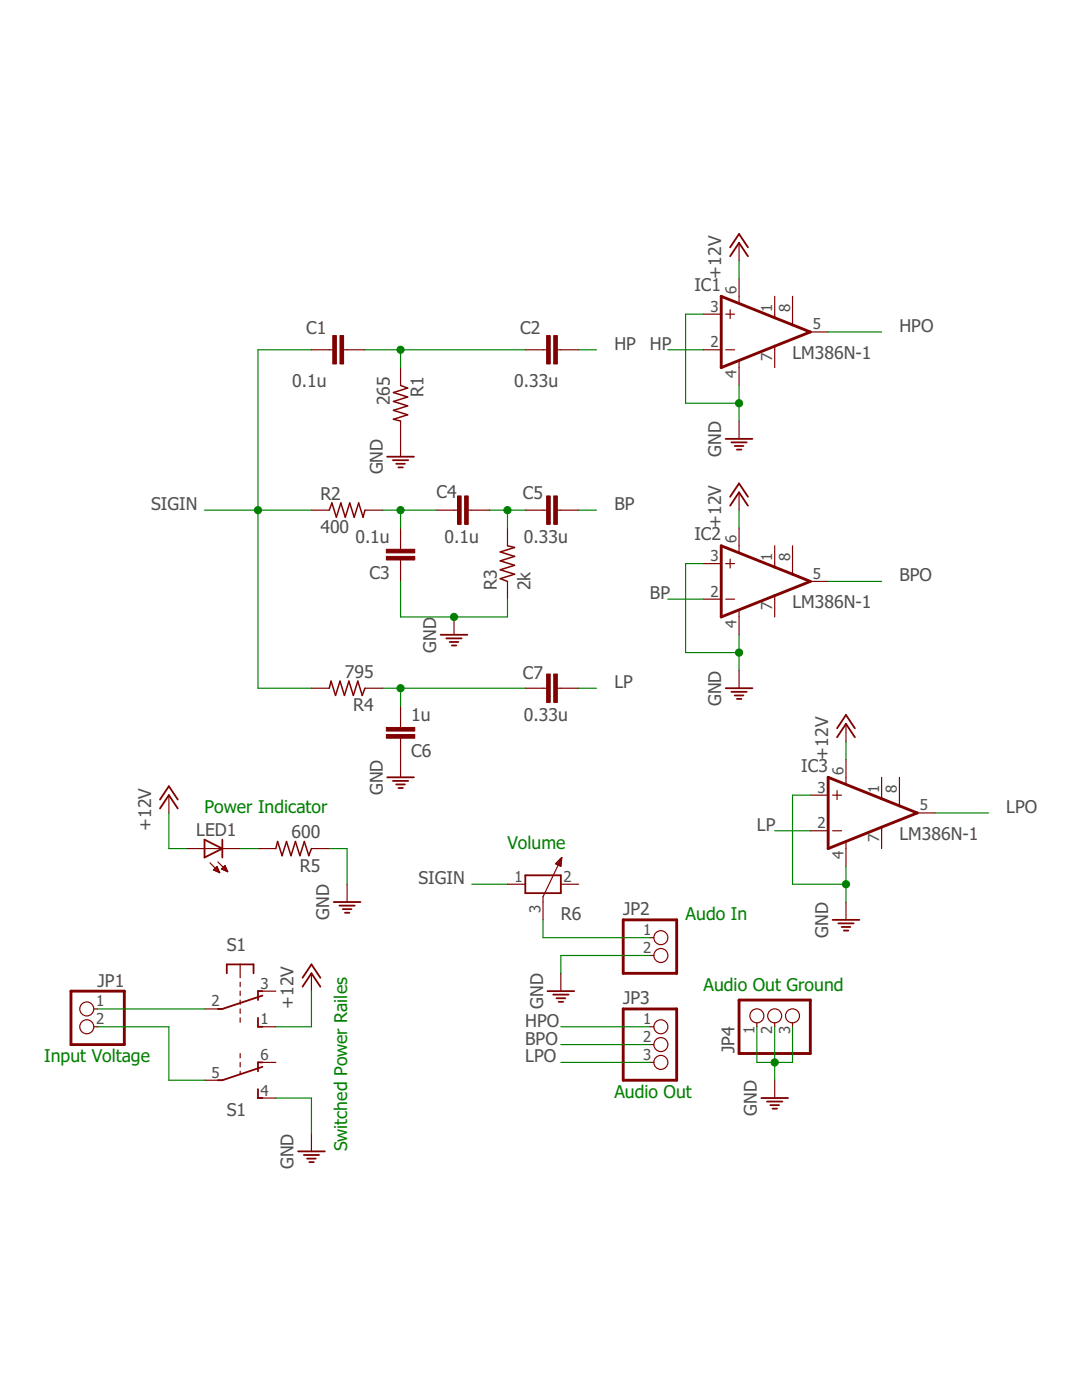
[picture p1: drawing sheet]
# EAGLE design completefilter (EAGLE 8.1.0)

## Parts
C1  0.1u  C-EUC1206  [C1206]
C2  0.33u  C-EUC1206  [C1206]
C3  0.1u  C-EUC1206  [C1206]
C4  0.1u  C-EUC1206  [C1206]
C5  0.33u  C-EUC1206  [C1206]
C6  1u  C-EUC1206  [C1206]
C7  0.33u  C-EUC1206  [C1206]
IC1  LM386N-1  [DIL08]
IC2  LM386N-1  [DIL08]
IC3  LM386N-1  [DIL08]
JP1  PINHD-1X2  [1X02]
JP2  PINHD-1X2  [1X02]
JP3  PINHD-1X3  [1X03]
JP4  PINHD-1X3  [1X03]
LED1  LED3MM  [LED3MM]
R1  265  R-US_R1206  [R1206]
R2  400  R-US_R1206  [R1206]
R3  2k  R-US_R1206  [R1206]
R4  795  R-US_R1206  [R1206]
R5  600  R-US_R1206  [R1206]
R6  POTENTIOMETER_PT-10  [PT-10]
S1  9450-2  [9450-2]
SJ1  SJW  [SJW]

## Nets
+12V: IC1.6(VS) IC2.6(VS) IC3.6(VS) LED1.A S1.1(1:S)
BP: C5.1 IC2.2(-IN)
BPO: IC2.5(OUT) JP3.2
GND: C3.1 C6.1 IC1.3(+IN) IC1.4(GND) IC2.3(+IN) IC2.4(GND) IC3.3(+IN) IC3.4(GND) JP2.2 JP4.1 JP4.2 JP4.3 R1.2 R3.1 R5.1 S1.4(2:S)
GNDIN: JP1.2 S1.5(2:P)
HP: C2.2 IC1.2(-IN)
HPO: IC1.5(OUT) JP3.1
LP: C7.1 IC3.2(-IN)
LPO: IC3.5(OUT) JP3.3
N$1: C1.2 C2.1 R1.1
N$2: C3.2 C4.2 R2.2
N$3: C4.1 C5.2 R3.2
N$4: C6.2 C7.2 R4.1
N$6: LED1.K(C) R5.2
N$7: JP2.1 R6.3 SJ1.1
SIGIN: C1.1 R2.1 R4.2 R6.1 SJ1.2
VIN: JP1.1 S1.2(1:P)
Unconnected: IC1.1(GAIN) IC1.7(BYPASS) IC1.8(GAIN) IC2.1(GAIN) IC2.7(BYPASS) IC2.8(GAIN) IC3.1(GAIN) IC3.7(BYPASS) IC3.8(GAIN) R6.2 S1.3(1:O) S1.6(2:O)

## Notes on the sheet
- Power Indicator
- Volume
- Audo In
- Volume
  Bypass
- Audio Out Ground
- Input Voltage
- Audio Out
- Switched Power Railes
